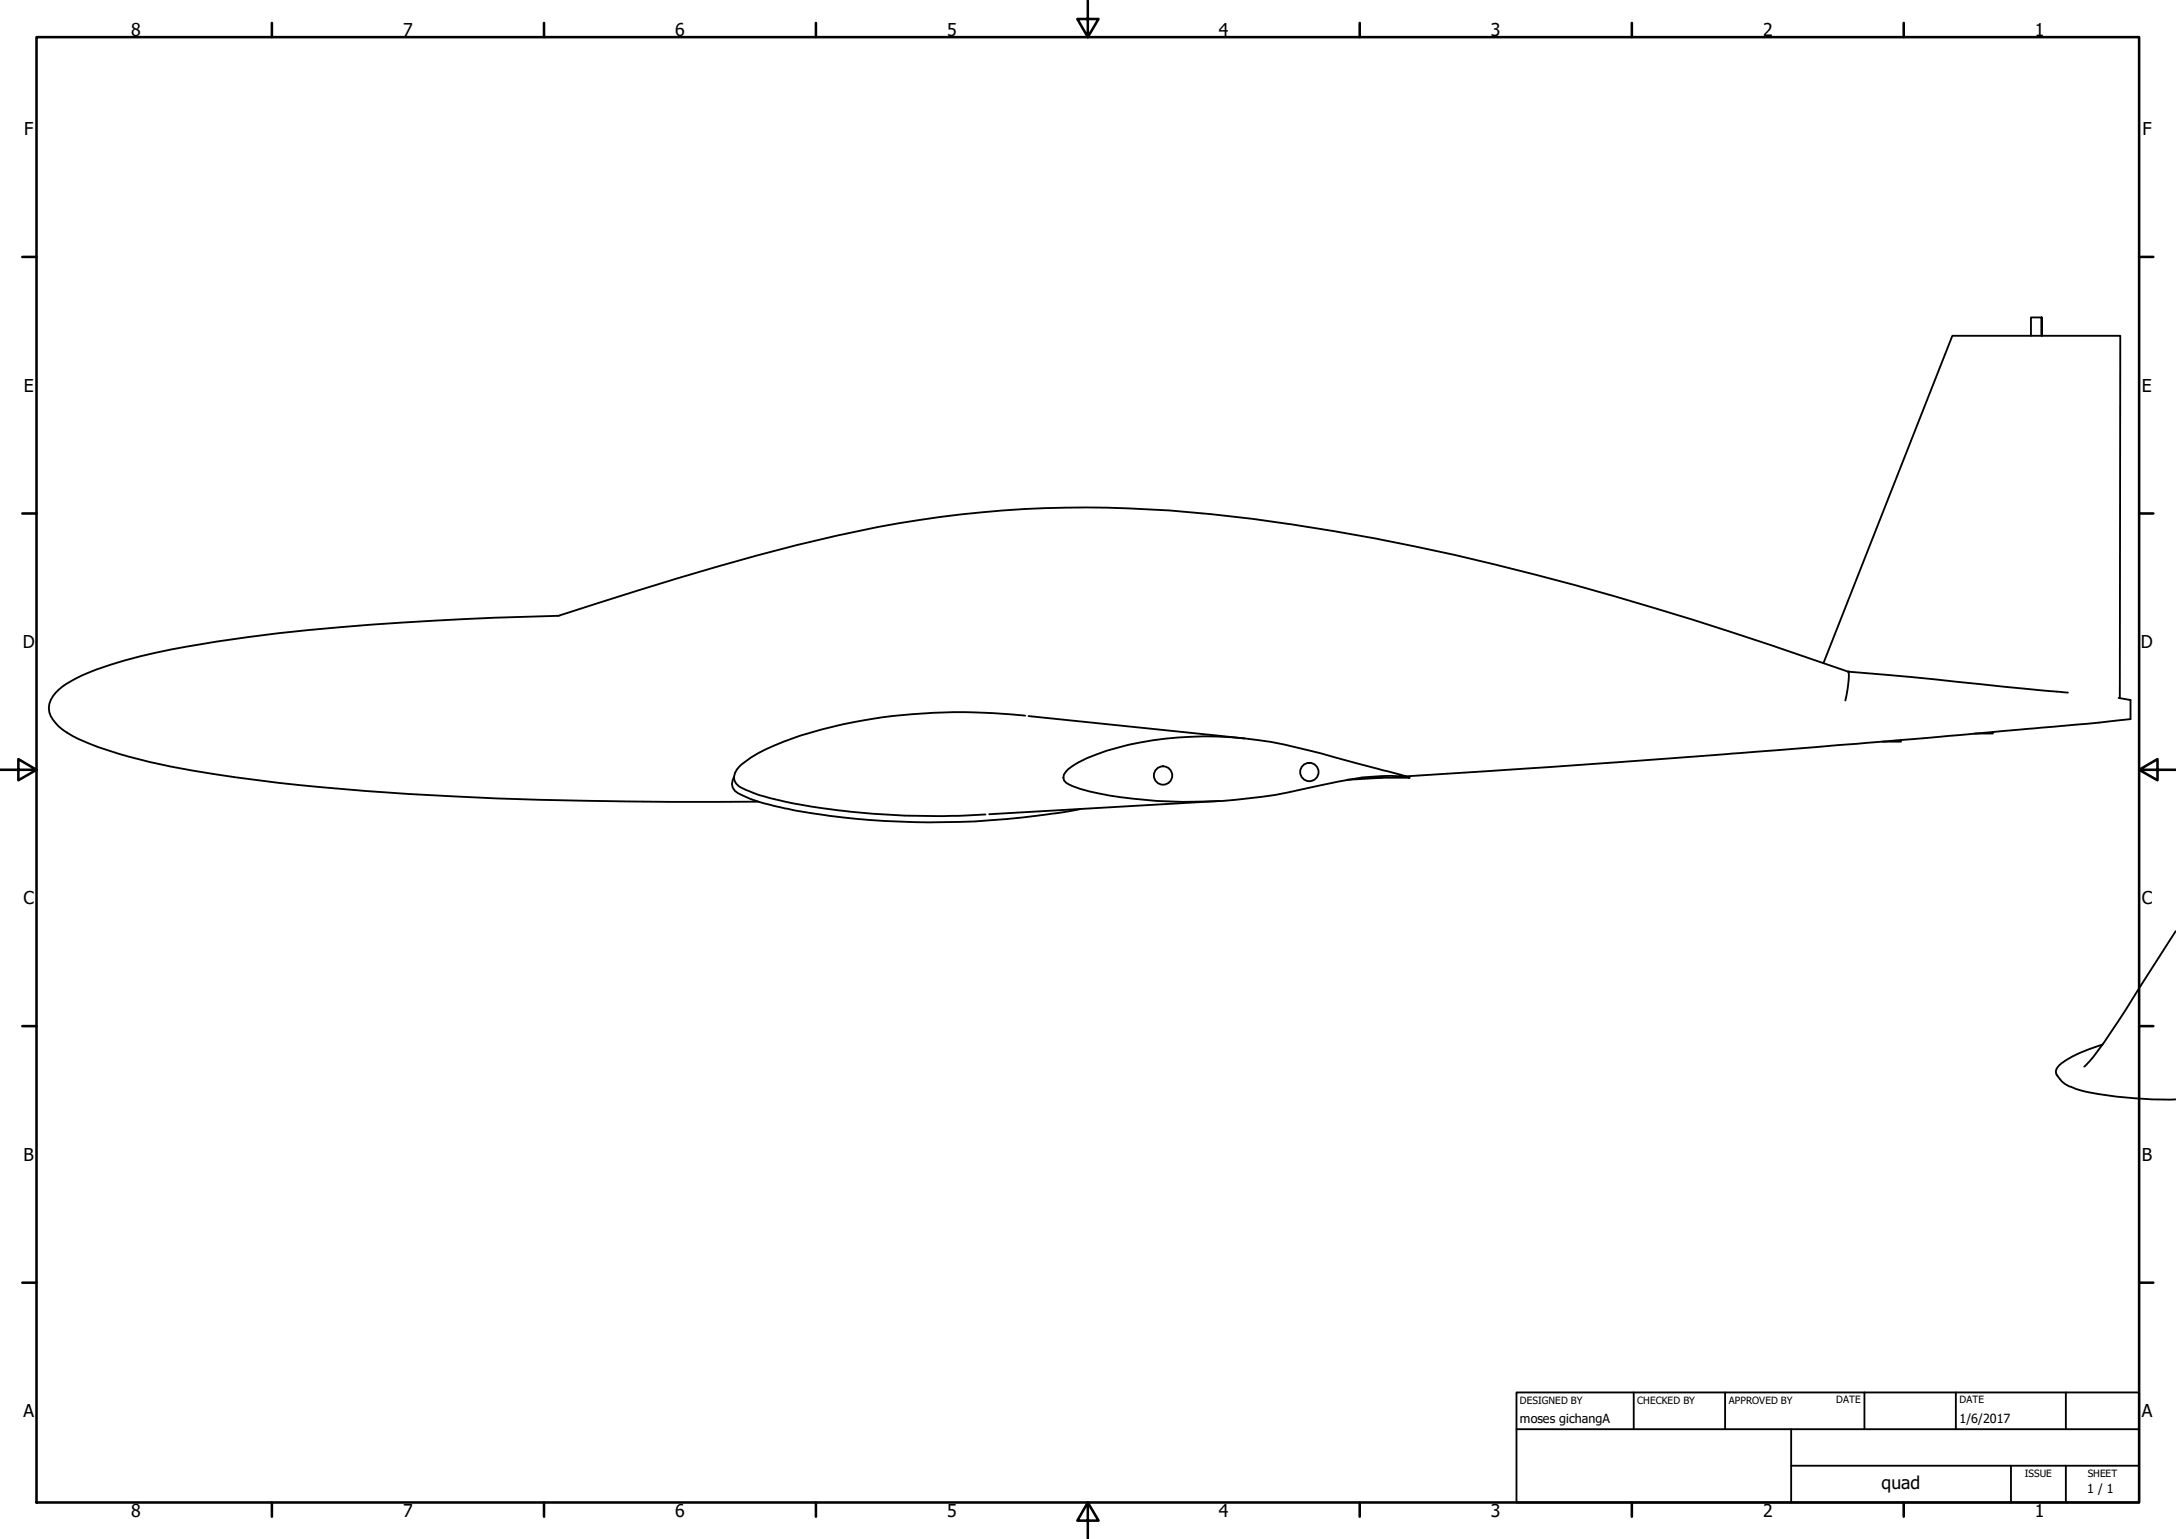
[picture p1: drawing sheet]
<svg xmlns="http://www.w3.org/2000/svg" width="594mm" height="420mm" viewBox="0 0 594 420" stroke-linecap="round" stroke-linejoin="round" font-family="sans-serif">
<!-- layer: Visible (ISO) -->
<g fill="none" stroke="#000" stroke-width=".51">
<path d="M557.4 86.7v5v-5h-2.9v5M152.8 168l10.7-3.4a784.2 784.2 0 0 1 65-18.4 305.3 305.3 0 0 1 102.2-5.8 642.8 642.8 0 0 1 110.1 22.4 1064.7 1064.7 0 0 1 63.8 20.6M152.9 168l-.2 .1a963.8 963.8 0 0 0-76.8 4.8 285.9 285.9 0 0 0-41.7 7.4 59.7 59.7 0 0 0-16.6 6.7l-.8 .6a7.9 7.9 0 0 0-3.5 5.7 8.6 8.6 0 0 0 4.3 6.3 61.4 61.4 0 0 0 17.5 6.9 322.2 322.2 0 0 0 46.8 7.9 1101.5 1101.5 0 0 0 113.2 4.5h12M279.9 195.4a149.2 149.2 0 0 0-61.4 5.4 53.1 53.1 0 0 0-16.1 8 3.9 3.9 0 0 0-1.5 5 11.2 11.2 0 0 0 5 2.8 142.8 142.8 0 0 0 32.5 5.6 213.3 213.3 0 0 0 30.6 .2M280.8 195.5l59 6.1M497.8 181l35.2-89.3h45.9l-.2 98.8M504.6 183.4a18.6 18.6 0 0 1-.8 7.8M504.6 183.4l17.1 1.4 42.9 4.3M544.1 199.8v.5h-5M578.4 190.5l3.3 .6v5.2l-11.8 1.3-43.1 3.8-41.9 3.4-61.7 4.6-39.3 2.5M200.4 212.1a3 3 0 0 0 1.5 4.7 61.3 61.3 0 0 0 14.3 4.3l.9 .2a224 224 0 0 0 71.6 .7l6.2-1.1M291.6 210l.8-.6a52.4 52.4 0 0 1 19.1-6.7 102.3 102.3 0 0 1 45.9 2.2l24.9 6.6 2.5 .8-.9-.2a60.8 60.8 0 0 0-18.6 1.3 229 229 0 0 1-20.7 4.1 127.8 127.8 0 0 1-49.7-2.1 8.3 8.3 0 0 1-4.4-2.3 2.5 2.5 0 0 1 1.1-3.1z"/>
<path d="M332.9 218.7l-62.8 3.6M371.6 212.3h13.2M377.4 212.3l-9.6 .6M519 202v.5h-5M594 254.2l-13.7 21.6-5.8 8.7-2.9 4-2.6 2.7M574 285.2l-2.2 .7a25 25 0 0 0-10 5.4 1.77 1.77 0 0 0-.1 2.4 8.2 8.2 0 0 0 5 3.6l1.3 .4a103.4 103.4 0 0 0 26 2.4"/>
<circle cx="317.5" cy="211.7" r="2.51"/>
<circle cx="357.5" cy="210.8" r="2.51"/>
</g>
<circle cx="504.6" cy="183.4" r=".25" fill="#000"/>
<!-- layer: Border (ISO) -->
<g fill="none" stroke="#000" stroke-width=".7">
<path d="M10 10.1h574v400.1h-574zM74.2 6.3v3.8M148.5 6.3v3.8M222.8 6.3v3.8M297 .2v9.9l-2.9-4.9h5.8l-2.9 4.9M371.2 6.3v3.8M445.5 6.3v3.8M519.7 6.3v3.8M6.1 70.1h3.9M584 70.1h3.9M6.1 140.2h3.9M584 140.2h3.9"/>
<path d="M0 210.2h10l-5-3v5.8l5-2.8M584 210.2l5 2.8v-5.8l-5 3h10M6.1 280.1h3.9M584 280.1h3.9M6.1 350.2h3.9M584 350.2h3.9M74.2 410.2v3.9M148.5 410.2v3.9M222.8 410.2v3.9M297 410.2l2.9 4.9h-5.8l2.9-4.9v10M371.2 410.2v3.9M445.5 410.2v3.9"/>
<path d="M519.7 410.2v3.9"/>
</g>
<!-- layer: Title (ISO) -->
<path d="M414 380.2h170v30h-170zM414 390.2h170M446 380.2v10M471 380.2v10M489 390.2v20M509 380.2v10M534 380.2v10M564 380.2v10M489 400.2h95M549 400.2v10M564 400.2v10" fill="none" stroke="#000" stroke-width=".51"/>
<g font-size="4.8">
<text x="35.8" y="9.8">8</text>
<text x="110" y="9.8">7</text>
<text x="184.3" y="9.8">6</text>
<text x="258.6" y="9.8">5</text>
<text x="332.8" y="9.8">4</text>
<text x="407" y="9.8">3</text>
<text x="481.3" y="9.8">2</text>
<text x="555.6" y="9.8">1</text>
<text x="6.6" y="36.9">F</text>
<text x="584.9" y="36.9">F</text>
<text x="6.5" y="106.9">E</text>
<text x="584.8" y="106.9">E</text>
<text x="6.2" y="176.9">D</text>
<text x="584.5" y="176.9">D</text>
<text x="6.4" y="246.9">C</text>
<text x="584.7" y="246.9">C</text>
<text x="6.4" y="316.9">B</text>
<text x="584.7" y="316.9">B</text>
<text x="6.4" y="386.9">A</text>
<text x="584.7" y="386.9">A</text>
<text x="513.7" y="406.5">quad</text>
<text x="35.8" y="414.1">8</text>
<text x="110" y="414.1">7</text>
<text x="184.3" y="414.1">6</text>
<text x="258.6" y="414.1">5</text>
<text x="332.8" y="414.1">4</text>
<text x="407" y="414.1">3</text>
<text x="481.3" y="414.1">2</text>
<text x="555.6" y="414.1">1</text>
</g>
<g font-size="3.4">
<text x="415" y="388.5">moses gichangA</text>
<text x="535" y="388.6">1/6/2017</text>
<text x="569.8" y="407.7">1 / 1</text>
</g>
<g font-size="2.7">
<text x="415" y="383.2">DESIGNED BY</text>
<text x="447" y="383.2">CHECKED BY</text>
<text x="472" y="383.2">APPROVED BY</text>
<text x="501.3" y="383.1">DATE</text>
<text x="535" y="383.1">DATE</text>
<text x="552.8" y="403.2">ISSUE</text>
<text x="570" y="403.2">SHEET</text>
</g>
</svg>
